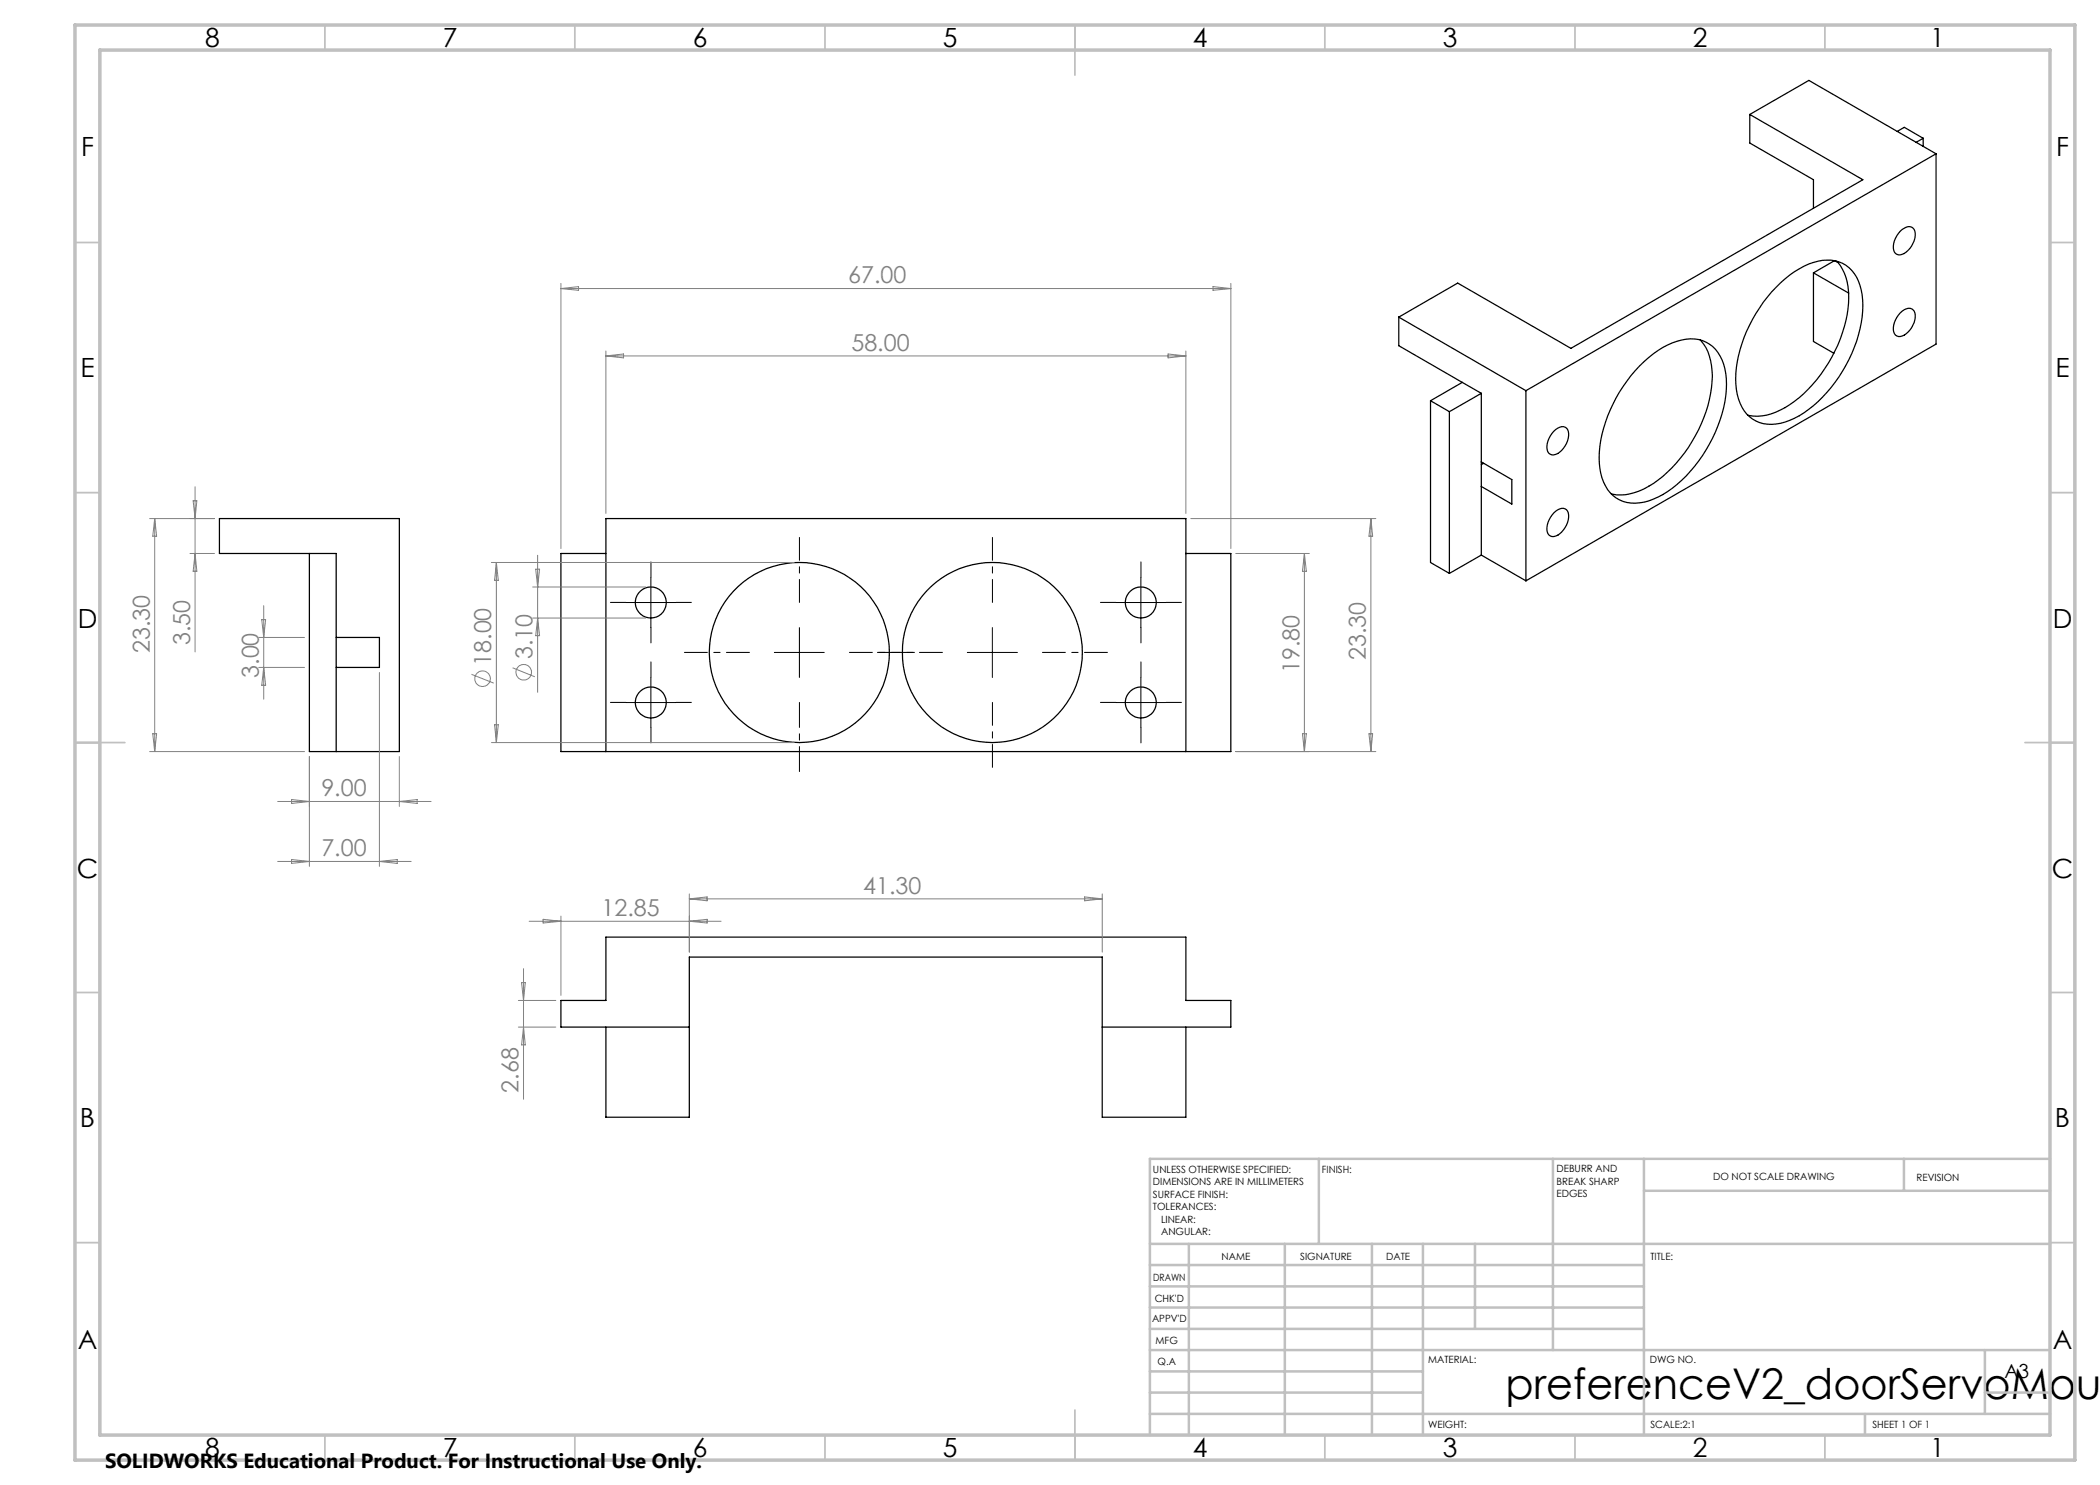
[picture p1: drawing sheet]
<svg xmlns="http://www.w3.org/2000/svg" width="420mm" height="297mm" viewBox="0 0 420 297" stroke-linecap="round" stroke-linejoin="round" font-family="sans-serif">
<g fill="none" stroke="#000" stroke-width=".25">
<path d="M350 22.9l22.6 13-58.4 33.8-22.7-13.1-11.7 6.8M350 22.9l11.8-6.8 25.4 14.7M350 22.9v5.7l12.7 7.3v5.8M379.4 26.3l1.5-.8 3.7 2.2M384.6 27.7l-1.4 .8M384.6 27.7v1.6M387.2 30.8l-82 47.3M387.2 30.8v38l-82 47.4M355.2 57.5a17 17 0 0 1 9.3-5.4 6.6 6.6 0 0 1 7.5 5 20.4 20.4 0 0 1-1.6 13.6 26.9 26.9 0 0 1-11.5 12.9 8.3 8.3 0 0 1-8.4 .2 9.3 9.3 0 0 1-3.4-8 28 28 0 0 1 8.1-18.3zM362.7 54.6v13.7l4.1 2.4M362.7 54.6l7 4M366.9 52.1l-4.2 2.5"/>
<path d="M367 52.2l.6 .3M367.3 52.2a10.5 10.5 0 0 1 2.4 8.4 28.3 28.3 0 0 1-12.7 20.9 10.1 10.1 0 0 1-7.4 1.5M380 46.2l.4-.3a1.56 1.56 0 0 1 2.4 0 4.3 4.3 0 0 1-2.8 5.1 1.34 1.34 0 0 1-1.3-1.8l.4-1.5zM279.8 63.4l25.4 14.7M279.8 63.4v5.7l12.7 7.4M292.5 76.5l3.8 2.2M292.5 76.5l-6.4 3.6M296.3 78.7v32.3M296.3 78.7l-6.4 3.6M305.2 78.1v38.1M327.9 73.2a16 16 0 0 1 10.2-5.4 6.6 6.6 0 0 1 6.6 5 20.2 20.2 0 0 1-1.6 13.6 26.9 26.9 0 0 1-11.5 13 8.3 8.3 0 0 1-8.4 .2 9.3 9.3 0 0 1-3.4-8.1 28.5 28.5 0 0 1 8.1-18.3zM340 68a10.9 10.9 0 0 1 2.4 8.3 28.8 28.8 0 0 1-11.7 20.4 10.8 10.8 0 0 1-8.4 2.1"/>
<path d="M380 62.6l.4-.4a1.56 1.56 0 0 1 2.4 0 4.3 4.3 0 0 1-2.8 5.1 1.34 1.34 0 0 1-1.3-1.8l.4-1.5zM286.1 80.1l3.8 2.2M286.1 80.1v32.4l3.8 2.2M289.9 82.3v32.4M296.3 92.4l6.1 3.5v4.9l-6.1-3.5M296.7 92.7l-.4 .2M310.8 86.3l.3-.4a1.52 1.52 0 0 1 2.4 0 4.2 4.2 0 0 1-2.7 5.1 1.34 1.34 0 0 1-1.4-1.8l.4-1.5zM61.9 110.7v39.6h18v-46.6h-36v7h23.3v39.6M121.2 110.7h-9v39.6h134v-39.6h-9M296.3 111l8.9 5.2M296.3 111l-6.4 3.7M310.8 102.6l.3-.4a1.52 1.52 0 0 1 2.4 0 4.2 4.2 0 0 1-2.7 5.1 1.34 1.34 0 0 1-1.4-1.8l.4-1.5z"/>
<path d="M67.2 127.5h8.7v6h-8.7M121.2 150.3v-46.6h116v46.6M121.2 205.4v18h16.7v-32h82.6v32h16.7v-18M137.9 205.4h-25.7v-5.3h9v-12.7h116v12.7h9v5.3h-25.7"/>
<circle cx="130.2" cy="120.5" r="3.1"/>
<circle cx="159.9" cy="130.5" r="18"/>
<circle cx="198.5" cy="130.5" r="18"/>
<circle cx="228.2" cy="120.5" r="3.1"/>
<circle cx="130.2" cy="140.5" r="3.1"/>
<circle cx="228.2" cy="140.5" r="3.1"/>
</g>
<g fill="none" stroke="#808080" stroke-width=".2">
<path d="M112.2 56.7v53M112.2 57.7h134M112.2 57.7l3.5-.4v.8zM242.6 57.3l3.6 .4-3.6 .4zM246.2 56.7v53M121.2 70.2v32.5M121.2 71.2h116M121.2 71.2l3.5-.4v.8zM233.6 70.8l3.6 .4-3.6 .4zM237.2 70.2v32.5M39 97.4v33M29.9 103.7h13"/>
<path d="M30.9 103.7l.4 3.5h-.7zM30.9 103.7v46.6M38 110.7h4.9M38.6 100.2h.8l-.4 3.5zM39 110.7l.4 3.6h-.8zM98.3 112.5h60.6M99.3 112.5v36M99.3 112.5l.4 3.6h-.8zM106.5 117.4h22.7M107.1 113.8h.8l-.4 3.6zM107.5 111.1v27.4M238.2 103.7h37"/>
<path d="M247.2 110.7h14.7M260.9 110.7l.4 3.6h-.8zM260.9 110.7v39.6M274.2 103.7v46.6M274.2 103.7l.3 3.5h-.7zM51.8 127.5h9.1M51.8 133.5h9.1M52.4 123.9h.7l-.4 3.6zM52.7 121.1v18.7M52.7 133.5l.4 3.6h-.7zM75.9 134.5v38.8M94.3 134.9l4.4 1.7"/>
<path d="M102.5 133.6l4.5 1.8M106.5 123.6h22.7M107.5 123.6l.4 3.5h-.8zM29.9 150.3h31M30.6 146.8h.7l-.4 3.5zM58.3 159.9l3.6 .4-3.6 .4zM61.9 151.3v22M79.9 151.3v10M98.3 148.5h60.6M98.9 145h.8l-.4 3.5zM247.2 150.3h28M260.5 146.8h.8l-.4 3.5z"/>
<path d="M273.8 146.8h.7l-.3 3.5zM55.5 172.3h26.7M55.5 160.3h30.7M58.3 171.9l3.6 .4-3.6 .4zM75.9 172.3l3.5-.4v.8zM79.9 160.3l3.5-.4v.8zM137.9 178.8v11.6M137.9 179.8l3.5-.4v.8zM137.9 179.8h82.6M216.9 179.4l3.6 .4-3.6 .4zM220.5 178.8v11.6M104.3 196.5h.8l-.4 3.6z"/>
<path d="M104.7 193.7v26.1M105.8 184.3h38.4M108.6 183.9l3.6 .4-3.6 .3zM112.2 183.2v15.9M137.9 184.3l3.5-.4v.7zM103.7 200.1h7.5M103.7 205.4h7.5M104.7 205.4l.4 3.6h-.8z"/>
<circle cx="96.5" cy="135.7" r="1.55"/>
<circle cx="104.7" cy="134.5" r="1.56"/>
</g>
<path d="M149.9 130.5h-13M159.9 120.5v-13M169.9 130.5h13M188.5 130.5h-13M198.5 120.5v-13M208.5 130.5h13M198.5 140.5v13" fill="none" stroke="#000" stroke-width=".2" stroke-dasharray="15.2 1.3 1.3 1.3" stroke-dashoffset="10.6"/>
<path d="M159.9 140.5v13.8" fill="none" stroke="#000" stroke-width=".2" stroke-dasharray="15.2 1.3 1.3 1.3" stroke-dashoffset="10.2"/>
<g fill="none" stroke="#000" stroke-width=".2" stroke-dasharray="15.2 1.3 1.3 1.3">
<path d="M130.2 115.5v-3.1M228.2 115.5v-3.1M125.2 120.5h-3.1M130.2 125.5v3.1M130.2 135.5v-3.1M135.2 120.5h3.1M223.2 120.5h-3.1M228.2 125.5v3.1M228.2 135.5v-3.1M233.2 120.5h3.1M125.2 140.5h-3.1M130.2 145.5v3.1"/>
<path d="M135.2 140.5h3.1M223.2 140.5h-3.1M228.2 145.5v3.1M233.2 140.5h3.1"/>
</g>
<path d="M130.2 115.5v10M228.2 115.5v10M125.2 120.5h10M130.2 135.5v10M154.9 130.5h10M159.9 125.5v10M193.5 130.5h10M198.5 125.5v10M223.2 120.5h10M228.2 135.5v10M125.2 140.5h10M223.2 140.5h10" fill="none" stroke="#000" stroke-width=".2"/>
<g fill="none" stroke="#c0c0c0" stroke-width=".35">
<path d="M65 5v5M115 5v5M165 5v5M215 5v10M265 5v5M315 5v5M365 5v5M15 48.5h5M410 48.5h5M15 98.5h5M410 98.5h5M15 148.5h10"/>
<path d="M405 148.5h10M15 198.5h5M410 198.5h5M15 248.5h5M410 248.5h5M65 287v5M115 287v5M165 287v5M215 282v10M265 287v5M315 287v5M365 287v5"/>
</g>
<g fill="none" stroke="#c0c0c0" stroke-width=".5">
<path d="M263.8 231.8v17M310.6 231.8v38.2M328.8 231.8v55.2M328.8 238.2h81.2M380.8 231.8v6.4M410 231.8h-180v55.2M230 248.8h180M230 257.3h98.8M230 253h98.8M237.8 248.8v38.2M257 248.8v38.2M274.4 248.8v38.2"/>
<path d="M284.6 248.8v38.2M295 248.8v17M230 265.8h98.8M230 261.5h98.8M230 278.5h54.6M230 274.3h54.6M230 270h180M397 278.5h13M397 270v12.8M230 282.8h180M373 282.8v4.2"/>
</g>
<path d="M15 5h400v287h-400zM20 10h390v277h-390z" fill="none" stroke="#c0c0c0" stroke-width=".7"/>
<text font-size="8.5" x="301.1" y="279.7">preferenceV2_doorServoMoun</text>
<g font-size="5.3">
<text x="41" y="9.5">8</text>
<text x="88.5" y="9.5">7</text>
<text x="138.5" y="9.5">6</text>
<text x="188.5" y="9.5">5</text>
<text x="238.5" y="9.5">4</text>
<text x="288.5" y="9.5">3</text>
<text x="338.5" y="9.5">2</text>
<text x="386" y="9.5">1</text>
<text x="16.2" y="31.2">F</text>
<text x="411.2" y="31.2">F</text>
<text x="16.1" y="75.5">E</text>
<text x="411.1" y="75.5">E</text>
<text x="15.5" y="125.5">D</text>
<text x="410.5" y="125.5">D</text>
<text x="15.4" y="175.5">C</text>
<text x="410.4" y="175.5">C</text>
<text x="16" y="225.5">B</text>
<text x="411" y="225.5">B</text>
<text x="15.5" y="269.7">A</text>
<text x="410.5" y="269.7">A</text>
<text x="41" y="291.5">8</text>
<text x="88.5" y="291.5">7</text>
<text x="138.5" y="291.5">6</text>
<text x="188.5" y="291.5">5</text>
<text x="238.5" y="291.5">4</text>
<text x="288.5" y="291.5">3</text>
<text x="338.5" y="291.5">2</text>
<text x="386" y="291.5">1</text>
</g>
<g font-size="4.7" fill="#808080">
<text x="169.7" y="56.7">67.00</text>
<text x="170.3" y="70.2">58.00</text>
<text x="29.9" y="130.6" transform="rotate(-90 29.9 130.6)">23.30</text>
<text x="38" y="129.1" transform="rotate(-90 38 129.1)">3.50</text>
<text x="106.5" y="131.9" transform="rotate(-90 106.5 131.9)">3.10</text>
<text x="51.8" y="135.6" transform="rotate(-90 51.8 135.6)">3.00</text>
<text x="98.2" y="133.2" transform="rotate(-90 98.2 133.2)">18.00</text>
<text x="259.9" y="134.6" transform="rotate(-90 259.9 134.6)">19.80</text>
<text x="273.2" y="132" transform="rotate(-90 273.2 132)">23.30</text>
<text x="64.3" y="159.3">9.00</text>
<text x="64.3" y="171.3">7.00</text>
<text x="172.6" y="178.8">41.30</text>
<text x="120.3" y="183.2">12.85</text>
<text x="103.7" y="218.5" transform="rotate(-90 103.7 218.5)">2.68</text>
</g>
<text font-size="4.1" x="21" y="293.7">SOLIDWORKS Educational Product. For Instructional Use Only.</text>
<text font-size="3.9" x="400.9" y="275.5">A3</text>
<g font-size="2">
<text x="230.6" y="234.6">UNLESS OTHERWISE SPECIFIED:</text>
<text x="230.6" y="237.1">DIMENSIONS ARE IN MILLIMETERS</text>
<text x="230.6" y="239.6">SURFACE FINISH:</text>
<text x="264.4" y="234.6">FINISH:</text>
<text x="311.3" y="234.5">DEBURR AND</text>
<text x="311.3" y="237">BREAK SHARP</text>
<text x="311.3" y="239.5">EDGES</text>
<text x="342.6" y="236">DO NOT SCALE DRAWING</text>
<text x="383.3" y="236.2">REVISION</text>
<text x="230.6" y="242.1">TOLERANCES:</text>
<text x="232.2" y="244.6">LINEAR:</text>
<text x="232.2" y="247.1">ANGULAR:</text>
<text x="244.3" y="252">NAME</text>
<text x="260" y="251.9">SIGNATURE</text>
<text x="277.2" y="251.9">DATE</text>
<text x="330.1" y="251.9">TITLE:</text>
<text x="230.6" y="256.1">DRAWN</text>
<text x="230.9" y="260.3">CHK'D</text>
<text x="230.4" y="264.4">APPV'D</text>
<text x="231.1" y="268.8">MFG</text>
<text x="231.5" y="273">Q.A</text>
<text x="285.6" y="272.5">MATERIAL:</text>
<text x="330" y="272.5">DWG NO.</text>
<text x="285.6" y="285.5">WEIGHT:</text>
<text x="330.1" y="285.6">SCALE:2:1</text>
<text x="374.5" y="285.6">SHEET 1 OF 1</text>
</g>
</svg>
